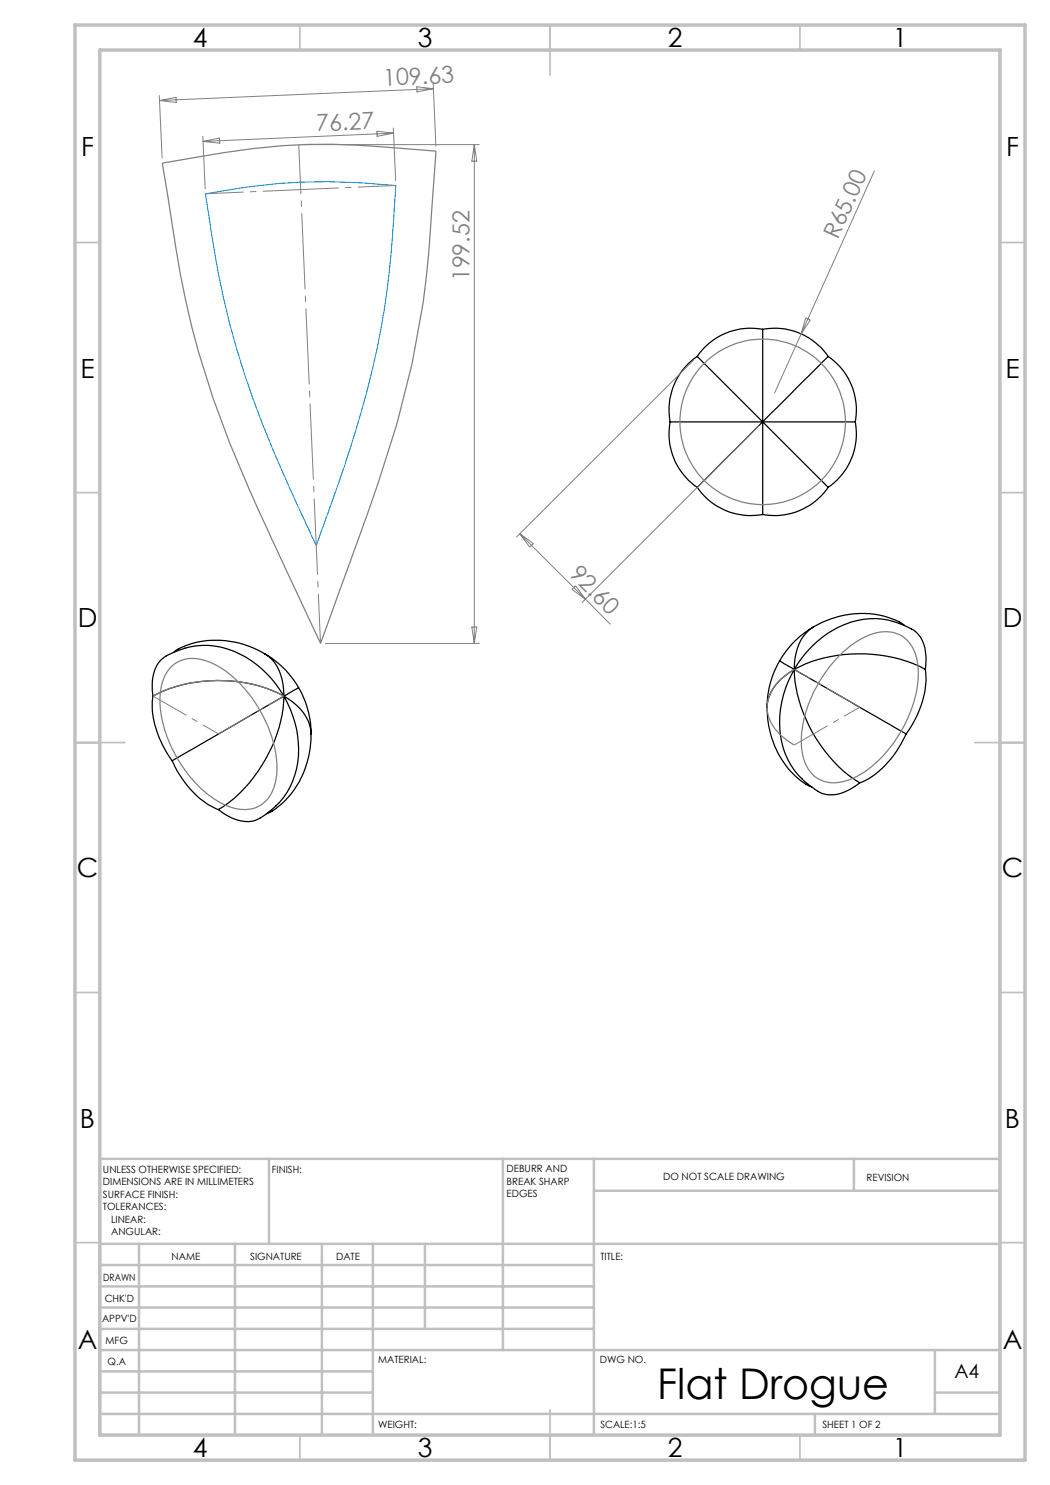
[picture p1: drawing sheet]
<svg xmlns="http://www.w3.org/2000/svg" width="210mm" height="297mm" viewBox="0 0 210 297" stroke-linecap="round" stroke-linejoin="round" font-family="sans-serif">
<path d="M41.1 38.8a125.8 125.8 0 0 1 34.4-2l3.7 .3-.3 3.6a181.1 181.1 0 0 1-11 55.3l-4.6 13.1-2.8-5.8a283.8 283.8 0 0 1-11.7-28.7 188.2 188.2 0 0 1-7-31z" fill="none" stroke="#0080c0" stroke-width=".2"/>
<g fill="none" stroke="#000" stroke-width=".25">
<path d="M139.5 71.3l13 13.1M139.5 71.3a13 13 0 0 0-5.5 13.1M152.5 65.9v18.5M152.5 65.9a13 13 0 0 0-13 5.4M152.5 65.9a13 13 0 0 1 13.1 5.4M165.6 71.3l-13.1 13.1M165.6 71.3a13 13 0 0 1 5.5 13.1M134 84.4h18.5M134 84.4a13 13 0 0 0 5.5 13.1M139.5 97.5a13 13 0 0 0 13 5.4M152.5 84.4v18.5M152.5 84.4l13.1 13.1"/>
<path d="M152.5 84.4h18.6M152.5 84.4l-13 13.1M165.6 97.5a13 13 0 0 1-13.1 5.4M171.1 84.4a13 13 0 0 1-5.5 13.1M30.6 139.2a28.9 28.9 0 0 1 26.2 0M30.6 139.2a18.5 18.5 0 0 0 3.8 12.9M34.7 130.5a15.3 15.3 0 0 1 11.4-2.2 15.9 15.9 0 0 1 8.3 3.6 10.9 10.9 0 0 1 2.4 7.3M37 129.6a15.8 15.8 0 0 1 14.3 3.3 22.2 22.2 0 0 1 5.5 6.3M37 129.6l-1.3 .5a6.9 6.9 0 0 0-4.8 3.9 10.7 10.7 0 0 0-.3 5.2M53 130.8a18.3 18.3 0 0 1 6.7 6.7M56.8 139.2l-22.4 12.9M56.8 139.2a29.4 29.4 0 0 1-12 22.1l-1.1 .6"/>
<path d="M56.8 139.2a19.7 19.7 0 0 1 1.2 18.2 13 13 0 0 1-2.8 3.8M56.8 139.2a9.4 9.4 0 0 1 5.4 7.4v.1M59.7 137.5a18 18 0 0 1 2.5 9.3M59.7 137.5l-2.9 1.7M155.9 132.2a18 18 0 0 0-2.5 9.2M155.9 132.2l3 1.7M158.9 133.9l22.3 12.9M158.9 133.9a29.2 29.2 0 0 1 26.2 0M158.9 133.9a28.8 28.8 0 0 0 13 22.7M158.9 133.9a19.4 19.4 0 0 0-1.3 18.1 11.9 11.9 0 0 0 2.9 3.8M158.9 133.9a9.9 9.9 0 0 0-5.4 6.9v.5M162.6 125.5a8.1 8.1 0 0 0-3.6 6.2l-.1 2.2"/>
<path d="M162.7 125.4a17.4 17.4 0 0 0-6.8 6.8M178.6 124.3l1.2 .4a7.3 7.3 0 0 1 4.7 3.5 10.9 10.9 0 0 1 .6 5.7M178.7 124.3a15.9 15.9 0 0 0-14.4 3.3 22 22 0 0 0-5.4 6.3M180.9 125.1a13.4 13.4 0 0 0-6.7-2.3 19.6 19.6 0 0 0-11.6 2.7M185.1 133.9a18.4 18.4 0 0 1-3.9 12.9M34.4 152.1a18.3 18.3 0 0 0 9.3 9.8M62.2 146.6a18.2 18.2 0 0 1-6.1 14.4l-.4 .3a6.4 6.4 0 0 1-2.4 1.4M153.4 141.3a17.7 17.7 0 0 0 8.5 15.9l.4 .2M160.4 155.8l1.6 1.4a6.1 6.1 0 0 0 7.8 .8l2.1-1.4M181.2 146.8a19.4 19.4 0 0 1-8.7 9.6l-.6 .2M55.2 161.2l-1.1 .9a6.5 6.5 0 0 1-7.3 1.7l-1.5-.8-1.6-1.1"/>
</g>
<g fill="none" stroke="#808080" stroke-width=".25">
<path d="M30.6 139.2a29.3 29.3 0 0 1 24.3-.9l1.9 .9M34.3 133.3a6.7 6.7 0 0 1 7.5-.9 22.5 22.5 0 0 1 10.7 10.6 20.8 20.8 0 0 1 2.6 13.4 6.3 6.3 0 0 1-6.8 5.5 15.9 15.9 0 0 1-9.6-5.7 25.7 25.7 0 0 1-6.7-16.9 9.2 9.2 0 0 1 2.3-6zM64.1 128.7l-10.6-22.8a225 225 0 0 1-15.2-40.7 243 243 0 0 1-4.7-25.9l-1.1-6.7a204.5 204.5 0 0 1 29-3.7 169 169 0 0 1 19.6 .8l6.1 .5-.8 11.1a189 189 0 0 1-10.7 55.2l-11.6 32.2M158.9 133.9a10.2 10.2 0 0 0-5.4 6.6 7.7 7.7 0 0 0 3.4 7.1l2 1.4M167.7 131.3a14.8 14.8 0 0 1 8.8-4.9 6.2 6.2 0 0 1 6.8 5 19.8 19.8 0 0 1-2.3 13.3 23.2 23.2 0 0 1-10.5 11 7.3 7.3 0 0 1-7.4-.3 9.2 9.2 0 0 1-2.8-7.9 26.7 26.7 0 0 1 7.4-16.2z"/>
<circle cx="152.5" cy="84.4" r="16.5"/>
</g>
<path d="M41.1 38.8l38.1-1.7M30.6 139.2l13.1 7.6M43.7 146.8l13.1-7.6M158.9 149l13.1-7.6M172 141.4l-13.1-7.5" fill="none" stroke="#808080" stroke-width=".2" stroke-dasharray="15.2 1.3 1.3 1.3" stroke-dashoffset="7.6" stroke-linecap="butt"/>
<path d="M59.8 28.9l4.3 99.8" fill="none" stroke="#808080" stroke-width=".2" stroke-dasharray="15.2 1.3 1.3 1.3" stroke-dashoffset="5.3" stroke-linecap="butt"/>
<g fill="none" stroke="#808080" stroke-width=".2">
<path d="M31.9 19.1l.5 12.5M83.4 17.4l3.3 .3-3.3 .7zM86.6 16.7l.6 12.5M86.7 17.7l-54.8 2.4M31.9 20.1l3.3-.6v1zM40.6 27.3l.4 10.5M40.6 28.3l3.3-.7 .1 1zM60.7 28.9h35.1M75.4 26.2l3.3 .4-3.3 .7zM78.7 25.6l.4 10.5M78.7 26.6l-38.1 1.7M94.9 28.9v99.8"/>
<path d="M94.9 28.9l.5 3.3h-1zM174.9 34.1l-14.7 32.7M138.7 72l-35.4 35.5M160.2 66.8l-5.3 11.8M161.1 63.6l1 .4-1.9 2.8zM151.8 85.1l-35.4 35.4M104 106.7l13.1 13.1M104 106.7l2.7 2-.8 .7zM114.4 117.9l.7-.7 2 2.6zM117.1 119.8l5 5.1M65.1 128.7h30.7M94.4 125.4h1l-.5 3.3z"/>
</g>
<g fill="none" stroke="#c0c0c0" stroke-width=".35">
<path d="M60 5v5M110 5v10M160 5v5M15 48.5h5M200 48.5h5M15 98.5h5M200 98.5h5M15 148.5h10M195 148.5h10M15 198.5h5M200 198.5h5M15 248.5h5"/>
<path d="M200 248.5h5M60 287v5M110 282v10M160 287v5"/>
</g>
<g fill="none" stroke="#c0c0c0" stroke-width=".5">
<path d="M53.8 231.8v17M100.6 231.8v38.2M118.8 231.8v55.2M118.8 238.2h81.2M170.8 231.8v6.4M200 231.8h-180v55.2M20 248.8h180M20 257.3h98.8M20 253h98.8M27.8 248.8v38.2M47 248.8v38.2M64.4 248.8v38.2"/>
<path d="M74.6 248.8v38.2M85 248.8v17M20 265.8h98.8M20 261.5h98.8M20 278.5h54.6M20 274.3h54.6M20 270h180M187 278.5h13M187 270v12.8M20 282.8h180M163 282.8v4.2"/>
</g>
<path d="M15 5h190v287h-190zM20 10h180v277h-180z" fill="none" stroke="#c0c0c0" stroke-width=".7"/>
<text font-size="8.5" x="131.4" y="279.7">Flat Drogue</text>
<g font-size="5.3">
<text x="38.5" y="9.5">4</text>
<text x="83.5" y="9.5">3</text>
<text x="133.6" y="9.5">2</text>
<text x="178.6" y="9.5">1</text>
<text x="16.2" y="31.2">F</text>
<text x="201.2" y="31.2">F</text>
<text x="16.1" y="75.5">E</text>
<text x="201.1" y="75.5">E</text>
<text x="15.5" y="125.5">D</text>
<text x="200.5" y="125.5">D</text>
<text x="15.4" y="175.5">C</text>
<text x="200.4" y="175.5">C</text>
<text x="16" y="225.5">B</text>
<text x="201" y="225.5">B</text>
<text x="15.5" y="269.7">A</text>
<text x="200.5" y="269.7">A</text>
<text x="38.5" y="291.5">4</text>
<text x="83.5" y="291.5">3</text>
<text x="133.6" y="291.5">2</text>
<text x="178.6" y="291.5">1</text>
</g>
<g font-size="4.7" fill="#808080">
<text x="76.7" y="17.1" transform="rotate(-2 76.7 17.1)">109.63</text>
<text x="63.3" y="26.3" transform="rotate(-2 63.3 26.3)">76.27</text>
<text x="167.6" y="48.1" transform="rotate(-66 167.6 48.1)">R65.00</text>
<text x="93.9" y="56.3" transform="rotate(-90 93.9 56.3)">199.52</text>
<text x="113.7" y="115" transform="rotate(45 113.7 115)">92.60</text>
</g>
<text font-size="3.9" x="190.9" y="275.5">A4</text>
<g font-size="2">
<text x="20.6" y="234.6">UNLESS OTHERWISE SPECIFIED:</text>
<text x="20.6" y="237.1">DIMENSIONS ARE IN MILLIMETERS</text>
<text x="20.6" y="239.6">SURFACE FINISH:</text>
<text x="54.4" y="234.6">FINISH:</text>
<text x="101.3" y="234.5">DEBURR AND</text>
<text x="101.3" y="237">BREAK SHARP</text>
<text x="101.3" y="239.5">EDGES</text>
<text x="132.6" y="236">DO NOT SCALE DRAWING</text>
<text x="173.3" y="236.2">REVISION</text>
<text x="20.6" y="242.1">TOLERANCES:</text>
<text x="22.2" y="244.6">LINEAR:</text>
<text x="22.2" y="247.1">ANGULAR:</text>
<text x="34.3" y="252">NAME</text>
<text x="50" y="251.9">SIGNATURE</text>
<text x="67.2" y="251.9">DATE</text>
<text x="120.1" y="251.9">TITLE:</text>
<text x="20.6" y="256.1">DRAWN</text>
<text x="20.9" y="260.3">CHK'D</text>
<text x="20.4" y="264.4">APPV'D</text>
<text x="21.1" y="268.8">MFG</text>
<text x="21.5" y="273">Q.A</text>
<text x="75.6" y="272.5">MATERIAL:</text>
<text x="120" y="272.5">DWG NO.</text>
<text x="75.6" y="285.5">WEIGHT:</text>
<text x="120.1" y="285.6">SCALE:1:5</text>
<text x="164.5" y="285.6">SHEET 1 OF 2</text>
</g>
</svg>
